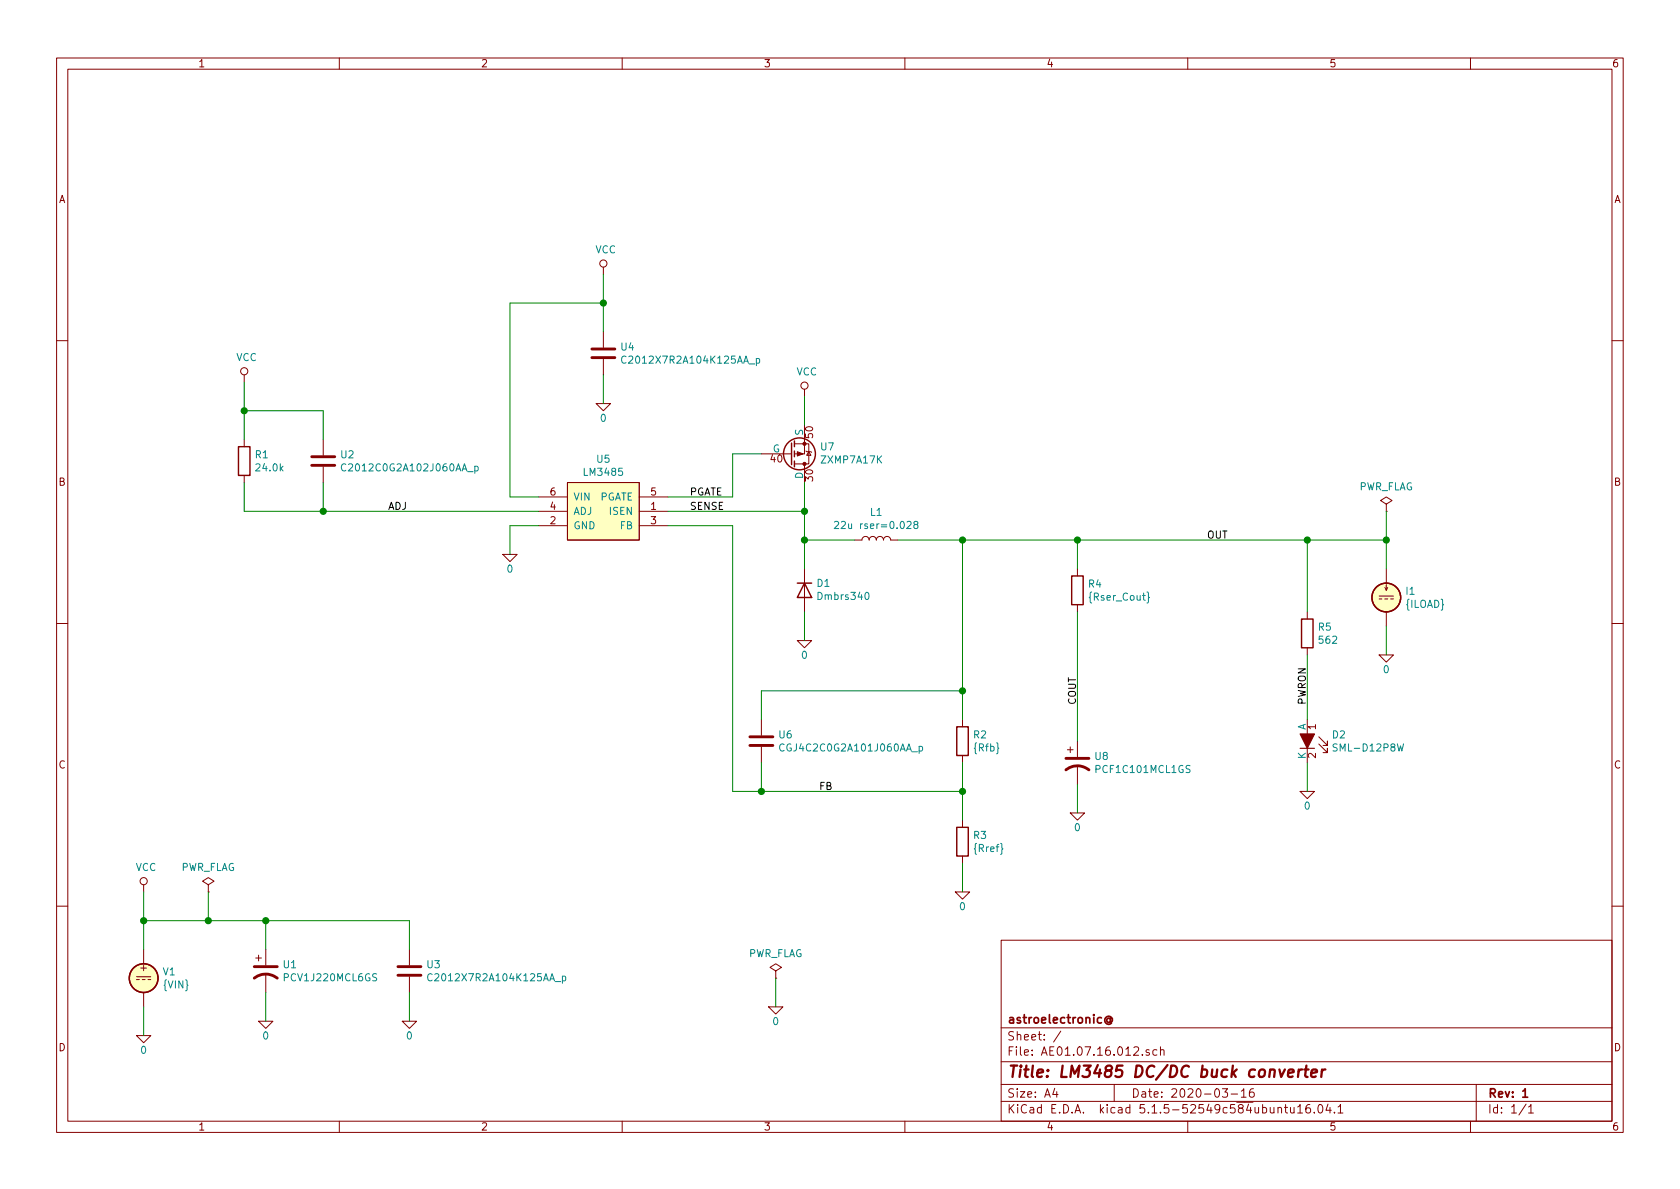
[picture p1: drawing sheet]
EESchema Schematic File Version 4
EELAYER 30 0
EELAYER END
$Descr A4 11693 8268
encoding utf-8
Sheet 1 1
Title "LM3485 DC/DC buck converter"
Date "2020-03-16"
Rev "1"
Comp "astroelectronic@"
Comment1 ""
Comment2 ""
Comment3 ""
Comment4 ""
$EndDescr
$Comp
L AE01.17.16.000:LM3485 U5
U 1 1
P 4200 3550
F 0 "U5" H 4200 3915 50  0000 C CNN
F 1 "LM3485" H 4200 3824 50  0000 C CNN
F 2 "" H 3950 3050 50  0001 L BNN
F 3 "~" H 3950 2950 50  0001 L BNN
F 4 "X" H 4200 3550 50  0001 C CNN "Spice_Primitive"
F 5 "LM3485" H 4200 3550 50  0001 C CNN "Spice_Model"
F 6 "Y" H 4200 3550 50  0001 C CNN "Spice_Netlist_Enabled"
F 7 "models/lm3485.lib" H 4200 3550 50  0001 C CNN "Spice_Lib_File"
	1    4200 3550
	1    0    0    -1  
$EndComp
Wire Wire Line
	3750 3650 3550 3650
Wire Wire Line
	3550 3650 3550 3850
$Comp
L pspice:0 #GND04
U 1 1
P 3550 3850
F 0 "#GND04" H 3550 3750 50  0001 C CNN
F 1 "0" H 3550 3750 50  0000 C CNN
F 2 "" H 3550 3850 50  0001 C CNN
F 3 "~" H 3550 3850 50  0001 C CNN
	1    3550 3850
	1    0    0    -1  
$EndComp
$Comp
L pspice:0 #GND06
U 1 1
P 5400 7000
F 0 "#GND06" H 5400 6900 50  0001 C CNN
F 1 "0" H 5400 6900 50  0000 C CNN
F 2 "" H 5400 7000 50  0001 C CNN
F 3 "~" H 5400 7000 50  0001 C CNN
	1    5400 7000
	1    0    0    -1  
$EndComp
Wire Wire Line
	5400 7000 5400 6800
$Comp
L power:PWR_FLAG #FLG02
U 1 1
P 5400 6800
F 0 "#FLG02" H 5400 6875 50  0001 C CNN
F 1 "PWR_FLAG" H 5400 6973 50  0000 C CNN
F 2 "" H 5400 6800 50  0001 C CNN
F 3 "~" H 5400 6800 50  0001 C CNN
	1    5400 6800
	1    0    0    -1  
$EndComp
$Comp
L Device:R R1
U 1 1
P 1700 3200
F 0 "R1" H 1770 3246 50  0000 L CNN
F 1 "24.0k" H 1770 3155 50  0000 L CNN
F 2 "" V 1630 3200 50  0001 C CNN
F 3 "~" H 1700 3200 50  0001 C CNN
F 4 "R" H 1700 3200 50  0001 C CNN "Spice_Primitive"
F 5 "24.0k" H 1700 3200 50  0001 C CNN "Spice_Model"
F 6 "Y" H 1700 3200 50  0001 C CNN "Spice_Netlist_Enabled"
	1    1700 3200
	1    0    0    -1  
$EndComp
$Comp
L Device:C U2
U 1 1
P 2250 3200
F 0 "U2" H 2365 3246 50  0000 L CNN
F 1 "C2012C0G2A102J060AA_p" H 2365 3155 50  0000 L CNN
F 2 "" H 2288 3050 50  0001 C CNN
F 3 "~" H 2250 3200 50  0001 C CNN
F 4 "X" H 2250 3200 50  0001 C CNN "Spice_Primitive"
F 5 "C2012C0G2A102J060AA_p" H 2250 3200 50  0001 C CNN "Spice_Model"
F 6 "Y" H 2250 3200 50  0001 C CNN "Spice_Netlist_Enabled"
F 7 "models/C2012C0G2A102J060AA_p.mod" H 2250 3200 50  0001 C CNN "Spice_Lib_File"
	1    2250 3200
	1    0    0    -1  
$EndComp
Wire Wire Line
	3750 3550 2250 3550
Wire Wire Line
	1700 3550 1700 3350
Wire Wire Line
	2250 3350 2250 3550
Connection ~ 2250 3550
Wire Wire Line
	2250 3550 1700 3550
Wire Wire Line
	1700 3050 1700 2850
Wire Wire Line
	1700 2850 2250 2850
Wire Wire Line
	2250 2850 2250 3050
Wire Wire Line
	1700 2850 1700 2650
Connection ~ 1700 2850
$Comp
L power:VCC #PWR02
U 1 1
P 1700 2650
F 0 "#PWR02" H 1700 2500 50  0001 C CNN
F 1 "VCC" H 1717 2823 50  0000 C CNN
F 2 "" H 1700 2650 50  0001 C CNN
F 3 "" H 1700 2650 50  0001 C CNN
	1    1700 2650
	1    0    0    -1  
$EndComp
$Comp
L Device:C U3
U 1 1
P 2850 6750
F 0 "U3" H 2965 6796 50  0000 L CNN
F 1 "C2012X7R2A104K125AA_p" H 2965 6705 50  0000 L CNN
F 2 "" H 2888 6600 50  0001 C CNN
F 3 "~" H 2850 6750 50  0001 C CNN
F 4 "X" H 2850 6750 50  0001 C CNN "Spice_Primitive"
F 5 "C2012X7R2A104K125AA_p" H 2850 6750 50  0001 C CNN "Spice_Model"
F 6 "Y" H 2850 6750 50  0001 C CNN "Spice_Netlist_Enabled"
F 7 "models/C2012X7R2A104K125AA_p.mod" H 2850 6750 50  0001 C CNN "Spice_Lib_File"
	1    2850 6750
	1    0    0    -1  
$EndComp
Wire Wire Line
	3750 3450 3550 3450
Wire Wire Line
	3550 3450 3550 2100
Wire Wire Line
	3550 2100 4200 2100
Wire Wire Line
	4200 2600 4200 2800
$Comp
L pspice:0 #GND05
U 1 1
P 4200 2800
F 0 "#GND05" H 4200 2700 50  0001 C CNN
F 1 "0" H 4200 2700 50  0000 C CNN
F 2 "" H 4200 2800 50  0001 C CNN
F 3 "~" H 4200 2800 50  0001 C CNN
	1    4200 2800
	1    0    0    -1  
$EndComp
Wire Wire Line
	4200 2100 4200 1900
$Comp
L power:VCC #PWR03
U 1 1
P 4200 1900
F 0 "#PWR03" H 4200 1750 50  0001 C CNN
F 1 "VCC" H 4217 2073 50  0000 C CNN
F 2 "" H 4200 1900 50  0001 C CNN
F 3 "" H 4200 1900 50  0001 C CNN
	1    4200 1900
	1    0    0    -1  
$EndComp
Text Label 2700 3550 0    50   ~ 0
ADJ
$Comp
L AE01.17.01.000:ZXMP7A17K U7
U 1 1
P 5500 3150
F 0 "U7" H 5706 3104 50  0000 L CNN
F 1 "ZXMP7A17K" H 5706 3195 50  0000 L CNN
F 2 "" H 5700 3000 50  0001 L BNN
F 3 "~" H 5700 2900 50  0001 L BNN
F 4 "X" H 5500 3150 50  0001 C CNN "Spice_Primitive"
F 5 "ZXMP7A17K" H 5500 3150 50  0001 C CNN "Spice_Model"
F 6 "Y" H 5500 3150 50  0001 C CNN "Spice_Netlist_Enabled"
F 7 "models/ZXMP7A17K.lib" H 5500 3150 50  0001 C CNN "Spice_Lib_File"
	1    5500 3150
	1    0    0    1   
$EndComp
Wire Wire Line
	4650 3550 5600 3550
Wire Wire Line
	5600 3550 5600 3350
Wire Wire Line
	4650 3450 5100 3450
Wire Wire Line
	5300 3150 5100 3150
Wire Wire Line
	5100 3150 5100 3450
Text Label 4800 3550 0    50   ~ 0
SENSE
Text Label 4800 3450 0    50   ~ 0
PGATE
Wire Wire Line
	5600 2950 5600 2750
$Comp
L power:VCC #PWR04
U 1 1
P 5600 2750
F 0 "#PWR04" H 5600 2600 50  0001 C CNN
F 1 "VCC" H 5617 2923 50  0000 C CNN
F 2 "" H 5600 2750 50  0001 C CNN
F 3 "" H 5600 2750 50  0001 C CNN
	1    5600 2750
	1    0    0    -1  
$EndComp
Wire Wire Line
	5600 3550 5600 3750
Connection ~ 5600 3550
Wire Wire Line
	5600 4250 5600 4450
$Comp
L pspice:0 #GND07
U 1 1
P 5600 4450
F 0 "#GND07" H 5600 4350 50  0001 C CNN
F 1 "0" H 5600 4350 50  0000 C CNN
F 2 "" H 5600 4450 50  0001 C CNN
F 3 "~" H 5600 4450 50  0001 C CNN
	1    5600 4450
	1    0    0    -1  
$EndComp
Wire Wire Line
	4650 3650 5100 3650
Wire Wire Line
	5100 3650 5100 5500
Wire Wire Line
	5100 5500 5300 5500
$Comp
L Device:C U6
U 1 1
P 5300 5150
F 0 "U6" H 5415 5196 50  0000 L CNN
F 1 "CGJ4C2C0G2A101J060AA_p" H 5415 5105 50  0000 L CNN
F 2 "" H 5338 5000 50  0001 C CNN
F 3 "~" H 5300 5150 50  0001 C CNN
F 4 "X" H 5300 5150 50  0001 C CNN "Spice_Primitive"
F 5 "CGJ4C2C0G2A101J060AA_p" H 5300 5150 50  0001 C CNN "Spice_Model"
F 6 "Y" H 5300 5150 50  0001 C CNN "Spice_Netlist_Enabled"
F 7 "models/CGJ4C2C0G2A101J060AA_p.mod" H 5300 5150 50  0001 C CNN "Spice_Lib_File"
	1    5300 5150
	1    0    0    -1  
$EndComp
Wire Wire Line
	5300 5500 5300 5300
Wire Wire Line
	5300 5500 6700 5500
Wire Wire Line
	5300 5000 5300 4800
Wire Wire Line
	5300 4800 6700 4800
Wire Wire Line
	5600 3750 5950 3750
Wire Wire Line
	5600 3950 5600 3750
Connection ~ 5600 3750
$Comp
L Device:L L1
U 1 1
P 6100 3750
F 0 "L1" V 6290 3750 50  0000 C CNN
F 1 "22u rser=0.028" V 6199 3750 50  0000 C CNN
F 2 "" H 6100 3750 50  0001 C CNN
F 3 "~" H 6100 3750 50  0001 C CNN
F 4 "L" H 6100 3750 50  0001 C CNN "Spice_Primitive"
F 5 "22u rser=0.028" H 6100 3750 50  0001 C CNN "Spice_Model"
F 6 "Y" H 6100 3750 50  0001 C CNN "Spice_Netlist_Enabled"
	1    6100 3750
	0    -1   -1   0   
$EndComp
Wire Wire Line
	6250 3750 6700 3750
Wire Wire Line
	6700 3750 6700 4800
$Comp
L Device:R R2
U 1 1
P 6700 5150
F 0 "R2" H 6770 5196 50  0000 L CNN
F 1 "{Rfb}" H 6770 5105 50  0000 L CNN
F 2 "" V 6630 5150 50  0001 C CNN
F 3 "~" H 6700 5150 50  0001 C CNN
F 4 "Y" H 6700 5150 50  0001 C CNN "Spice_Netlist_Enabled"
F 5 "R" H 6700 5150 50  0001 C CNN "Spice_Primitive"
	1    6700 5150
	1    0    0    -1  
$EndComp
$Comp
L Device:R R3
U 1 1
P 6700 5850
F 0 "R3" H 6770 5896 50  0000 L CNN
F 1 "{Rref}" H 6770 5805 50  0000 L CNN
F 2 "" V 6630 5850 50  0001 C CNN
F 3 "~" H 6700 5850 50  0001 C CNN
F 4 "Y" H 6700 5850 50  0001 C CNN "Spice_Netlist_Enabled"
F 5 "R" H 6700 5850 50  0001 C CNN "Spice_Primitive"
	1    6700 5850
	1    0    0    -1  
$EndComp
Wire Wire Line
	6700 5300 6700 5500
Connection ~ 6700 5500
Wire Wire Line
	6700 5500 6700 5700
Connection ~ 6700 4800
Wire Wire Line
	6700 6000 6700 6200
$Comp
L pspice:0 #GND08
U 1 1
P 6700 6200
F 0 "#GND08" H 6700 6100 50  0001 C CNN
F 1 "0" H 6700 6100 50  0000 C CNN
F 2 "" H 6700 6200 50  0001 C CNN
F 3 "~" H 6700 6200 50  0001 C CNN
	1    6700 6200
	1    0    0    -1  
$EndComp
$Comp
L Device:CP1 U8
U 1 1
P 7500 5300
F 0 "U8" H 7615 5346 50  0000 L CNN
F 1 "PCF1C101MCL1GS" H 7615 5255 50  0000 L CNN
F 2 "" H 7500 5300 50  0001 C CNN
F 3 "~" H 7500 5300 50  0001 C CNN
F 4 "X" H 7500 5300 50  0001 C CNN "Spice_Primitive"
F 5 "PCF1C101MCL1GS" H 7500 5300 50  0001 C CNN "Spice_Model"
F 6 "Y" H 7500 5300 50  0001 C CNN "Spice_Netlist_Enabled"
F 7 "models/PCF1C101MCL1GS_v100.lib" H 7500 5300 50  0001 C CNN "Spice_Lib_File"
	1    7500 5300
	1    0    0    -1  
$EndComp
Connection ~ 6700 3750
Wire Wire Line
	7500 5450 7500 5650
$Comp
L pspice:0 #GND09
U 1 1
P 7500 5650
F 0 "#GND09" H 7500 5550 50  0001 C CNN
F 1 "0" H 7500 5550 50  0000 C CNN
F 2 "" H 7500 5650 50  0001 C CNN
F 3 "~" H 7500 5650 50  0001 C CNN
	1    7500 5650
	1    0    0    -1  
$EndComp
Wire Wire Line
	9650 3750 9650 3950
Wire Wire Line
	9650 4350 9650 4550
$Comp
L pspice:0 #GND011
U 1 1
P 9650 4550
F 0 "#GND011" H 9650 4450 50  0001 C CNN
F 1 "0" H 9650 4450 50  0000 C CNN
F 2 "" H 9650 4550 50  0001 C CNN
F 3 "~" H 9650 4550 50  0001 C CNN
	1    9650 4550
	1    0    0    -1  
$EndComp
Text Label 5700 5500 0    50   ~ 0
FB
Wire Wire Line
	1000 7000 1000 7200
$Comp
L pspice:0 #GND01
U 1 1
P 1000 7200
F 0 "#GND01" H 1000 7100 50  0001 C CNN
F 1 "0" H 1000 7100 50  0000 C CNN
F 2 "" H 1000 7200 50  0001 C CNN
F 3 "~" H 1000 7200 50  0001 C CNN
	1    1000 7200
	1    0    0    -1  
$EndComp
Wire Wire Line
	1000 6600 1000 6400
$Comp
L power:VCC #PWR01
U 1 1
P 1000 6200
F 0 "#PWR01" H 1000 6050 50  0001 C CNN
F 1 "VCC" H 1017 6373 50  0000 C CNN
F 2 "" H 1000 6200 50  0001 C CNN
F 3 "" H 1000 6200 50  0001 C CNN
	1    1000 6200
	1    0    0    -1  
$EndComp
Wire Wire Line
	1000 6400 1450 6400
Wire Wire Line
	1850 6400 1850 6600
Connection ~ 1000 6400
Wire Wire Line
	1000 6400 1000 6200
$Comp
L Device:CP1 U1
U 1 1
P 1850 6750
F 0 "U1" H 1965 6796 50  0000 L CNN
F 1 "PCV1J220MCL6GS" H 1965 6705 50  0000 L CNN
F 2 "" H 1850 6750 50  0001 C CNN
F 3 "~" H 1850 6750 50  0001 C CNN
F 4 "X" H 1850 6750 50  0001 C CNN "Spice_Primitive"
F 5 "PCV1J220MCL6GS" H 1850 6750 50  0001 C CNN "Spice_Model"
F 6 "Y" H 1850 6750 50  0001 C CNN "Spice_Netlist_Enabled"
F 7 "models/PCV1J220MCL6GS_v100.lib" H 1850 6750 50  0001 C CNN "Spice_Lib_File"
	1    1850 6750
	1    0    0    -1  
$EndComp
Wire Wire Line
	1850 6900 1850 7100
Wire Wire Line
	1850 6400 2850 6400
Wire Wire Line
	2850 6400 2850 6600
Wire Wire Line
	2850 6900 2850 7100
$Comp
L pspice:0 #GND02
U 1 1
P 1850 7100
F 0 "#GND02" H 1850 7000 50  0001 C CNN
F 1 "0" H 1850 7000 50  0000 C CNN
F 2 "" H 1850 7100 50  0001 C CNN
F 3 "~" H 1850 7100 50  0001 C CNN
	1    1850 7100
	1    0    0    -1  
$EndComp
$Comp
L pspice:0 #GND03
U 1 1
P 2850 7100
F 0 "#GND03" H 2850 7000 50  0001 C CNN
F 1 "0" H 2850 7000 50  0000 C CNN
F 2 "" H 2850 7100 50  0001 C CNN
F 3 "~" H 2850 7100 50  0001 C CNN
	1    2850 7100
	1    0    0    -1  
$EndComp
Connection ~ 5300 5500
Wire Wire Line
	1450 6400 1450 6200
Connection ~ 1450 6400
Wire Wire Line
	1450 6400 1850 6400
$Comp
L power:PWR_FLAG #FLG01
U 1 1
P 1450 6200
F 0 "#FLG01" H 1450 6275 50  0001 C CNN
F 1 "PWR_FLAG" H 1450 6373 50  0000 C CNN
F 2 "" H 1450 6200 50  0001 C CNN
F 3 "~" H 1450 6200 50  0001 C CNN
	1    1450 6200
	1    0    0    -1  
$EndComp
Wire Wire Line
	9650 3750 9650 3550
Connection ~ 9650 3750
$Comp
L power:PWR_FLAG #FLG03
U 1 1
P 9650 3550
F 0 "#FLG03" H 9650 3625 50  0001 C CNN
F 1 "PWR_FLAG" H 9650 3723 50  0000 C CNN
F 2 "" H 9650 3550 50  0001 C CNN
F 3 "~" H 9650 3550 50  0001 C CNN
	1    9650 3550
	1    0    0    -1  
$EndComp
$Comp
L Device:R R5
U 1 1
P 9100 4400
F 0 "R5" H 9170 4446 50  0000 L CNN
F 1 "562" H 9170 4355 50  0000 L CNN
F 2 "" V 9030 4400 50  0001 C CNN
F 3 "~" H 9100 4400 50  0001 C CNN
F 4 "R" H 9100 4400 50  0001 C CNN "Spice_Primitive"
F 5 "562" H 9100 4400 50  0001 C CNN "Spice_Model"
F 6 "Y" H 9100 4400 50  0001 C CNN "Spice_Netlist_Enabled"
	1    9100 4400
	1    0    0    -1  
$EndComp
Wire Wire Line
	9100 4250 9100 3750
Wire Wire Line
	9100 4550 9100 5000
Text Label 9100 4900 1    50   ~ 0
PWRON
$Comp
L AE01.17.03.000:SML-D12P8W D2
U 1 1
P 9100 5150
F 0 "D2" H 9268 5196 50  0000 L CNN
F 1 "SML-D12P8W" H 9268 5105 50  0000 L CNN
F 2 "" H 9300 5000 50  0001 L BNN
F 3 "~" H 9300 4900 50  0001 L BNN
F 4 "D" H 9100 5150 50  0001 C CNN "Spice_Primitive"
F 5 "SML-D12P8W" H 9100 5150 50  0001 C CNN "Spice_Model"
F 6 "Y" H 9100 5150 50  0001 C CNN "Spice_Netlist_Enabled"
F 7 "models/SML-D12P8W.lib" H 9100 5150 50  0001 C CNN "Spice_Lib_File"
	1    9100 5150
	1    0    0    -1  
$EndComp
Wire Wire Line
	9100 5300 9100 5500
$Comp
L pspice:0 #GND010
U 1 1
P 9100 5500
F 0 "#GND010" H 9100 5400 50  0001 C CNN
F 1 "0" H 9100 5400 50  0000 C CNN
F 2 "" H 9100 5500 50  0001 C CNN
F 3 "~" H 9100 5500 50  0001 C CNN
	1    9100 5500
	1    0    0    -1  
$EndComp
Connection ~ 1850 6400
Wire Wire Line
	7500 3750 7500 3950
Wire Wire Line
	6700 4800 6700 5000
$Comp
L Device:R R4
U 1 1
P 7500 4100
F 0 "R4" H 7570 4146 50  0000 L CNN
F 1 "{Rser_Cout}" H 7570 4055 50  0000 L CNN
F 2 "" V 7430 4100 50  0001 C CNN
F 3 "~" H 7500 4100 50  0001 C CNN
F 4 "R" H 7500 4100 50  0001 C CNN "Spice_Primitive"
F 5 "Y" H 7500 4100 50  0001 C CNN "Spice_Netlist_Enabled"
	1    7500 4100
	1    0    0    -1  
$EndComp
Text Label 7500 4900 1    50   ~ 0
COUT
Connection ~ 7500 3750
Wire Wire Line
	6700 3750 7500 3750
Connection ~ 9100 3750
$Comp
L Device:C U4
U 1 1
P 4200 2450
F 0 "U4" H 4315 2496 50  0000 L CNN
F 1 "C2012X7R2A104K125AA_p" H 4315 2405 50  0000 L CNN
F 2 "" H 4238 2300 50  0001 C CNN
F 3 "~" H 4200 2450 50  0001 C CNN
F 4 "X" H 4200 2450 50  0001 C CNN "Spice_Primitive"
F 5 "C2012X7R2A104K125AA_p" H 4200 2450 50  0001 C CNN "Spice_Model"
F 6 "Y" H 4200 2450 50  0001 C CNN "Spice_Netlist_Enabled"
F 7 "models/C2012X7R2A104K125AA_p.mod" H 4200 2450 50  0001 C CNN "Spice_Lib_File"
	1    4200 2450
	1    0    0    -1  
$EndComp
Wire Wire Line
	4200 2100 4200 2300
Connection ~ 4200 2100
Wire Wire Line
	9100 3750 9650 3750
Text Label 8400 3750 0    50   ~ 0
OUT
$Comp
L Simulation_SPICE:DIODE D1
U 1 1
P 5600 4100
F 0 "D1" V 5646 4020 50  0000 R CNN
F 1 "Dmbrs340" V 5555 4020 50  0000 R CNN
F 2 "" H 5600 4100 50  0001 C CNN
F 3 "~" H 5600 4100 50  0001 C CNN
F 4 "Y" H 5600 4100 50  0001 L CNN "Spice_Netlist_Enabled"
F 5 "D" H 5600 4100 50  0001 L CNN "Spice_Primitive"
F 6 "Dmbrs340" H 5600 4100 50  0001 C CNN "Spice_Model"
F 7 "models/MBRS340T3.LIB" H 5600 4100 50  0001 C CNN "Spice_Lib_File"
	1    5600 4100
	0    -1   -1   0   
$EndComp
$Comp
L Simulation_SPICE:VDC V1
U 1 1
P 1000 6800
F 0 "V1" H 1130 6846 50  0000 L CNN
F 1 "{VIN}" H 1130 6755 50  0000 L CNN
F 2 "" H 1000 6800 50  0001 C CNN
F 3 "~" H 1000 6800 50  0001 C CNN
F 4 "Y" H 1000 6800 50  0001 L CNN "Spice_Netlist_Enabled"
F 5 "V" H 1000 6800 50  0001 L CNN "Spice_Primitive"
	1    1000 6800
	1    0    0    -1  
$EndComp
$Comp
L Simulation_SPICE:IDC I1
U 1 1
P 9650 4150
F 0 "I1" H 9780 4196 50  0000 L CNN
F 1 "{ILOAD}" H 9780 4105 50  0000 L CNN
F 2 "" H 9650 4150 50  0001 C CNN
F 3 "~" H 9650 4150 50  0001 C CNN
F 4 "Y" H 9650 4150 50  0001 L CNN "Spice_Netlist_Enabled"
F 5 "I" H 9650 4150 50  0001 L CNN "Spice_Primitive"
	1    9650 4150
	1    0    0    -1  
$EndComp
Wire Wire Line
	7500 4250 7500 5150
Wire Wire Line
	7500 3750 9100 3750
$EndSCHEMATC
